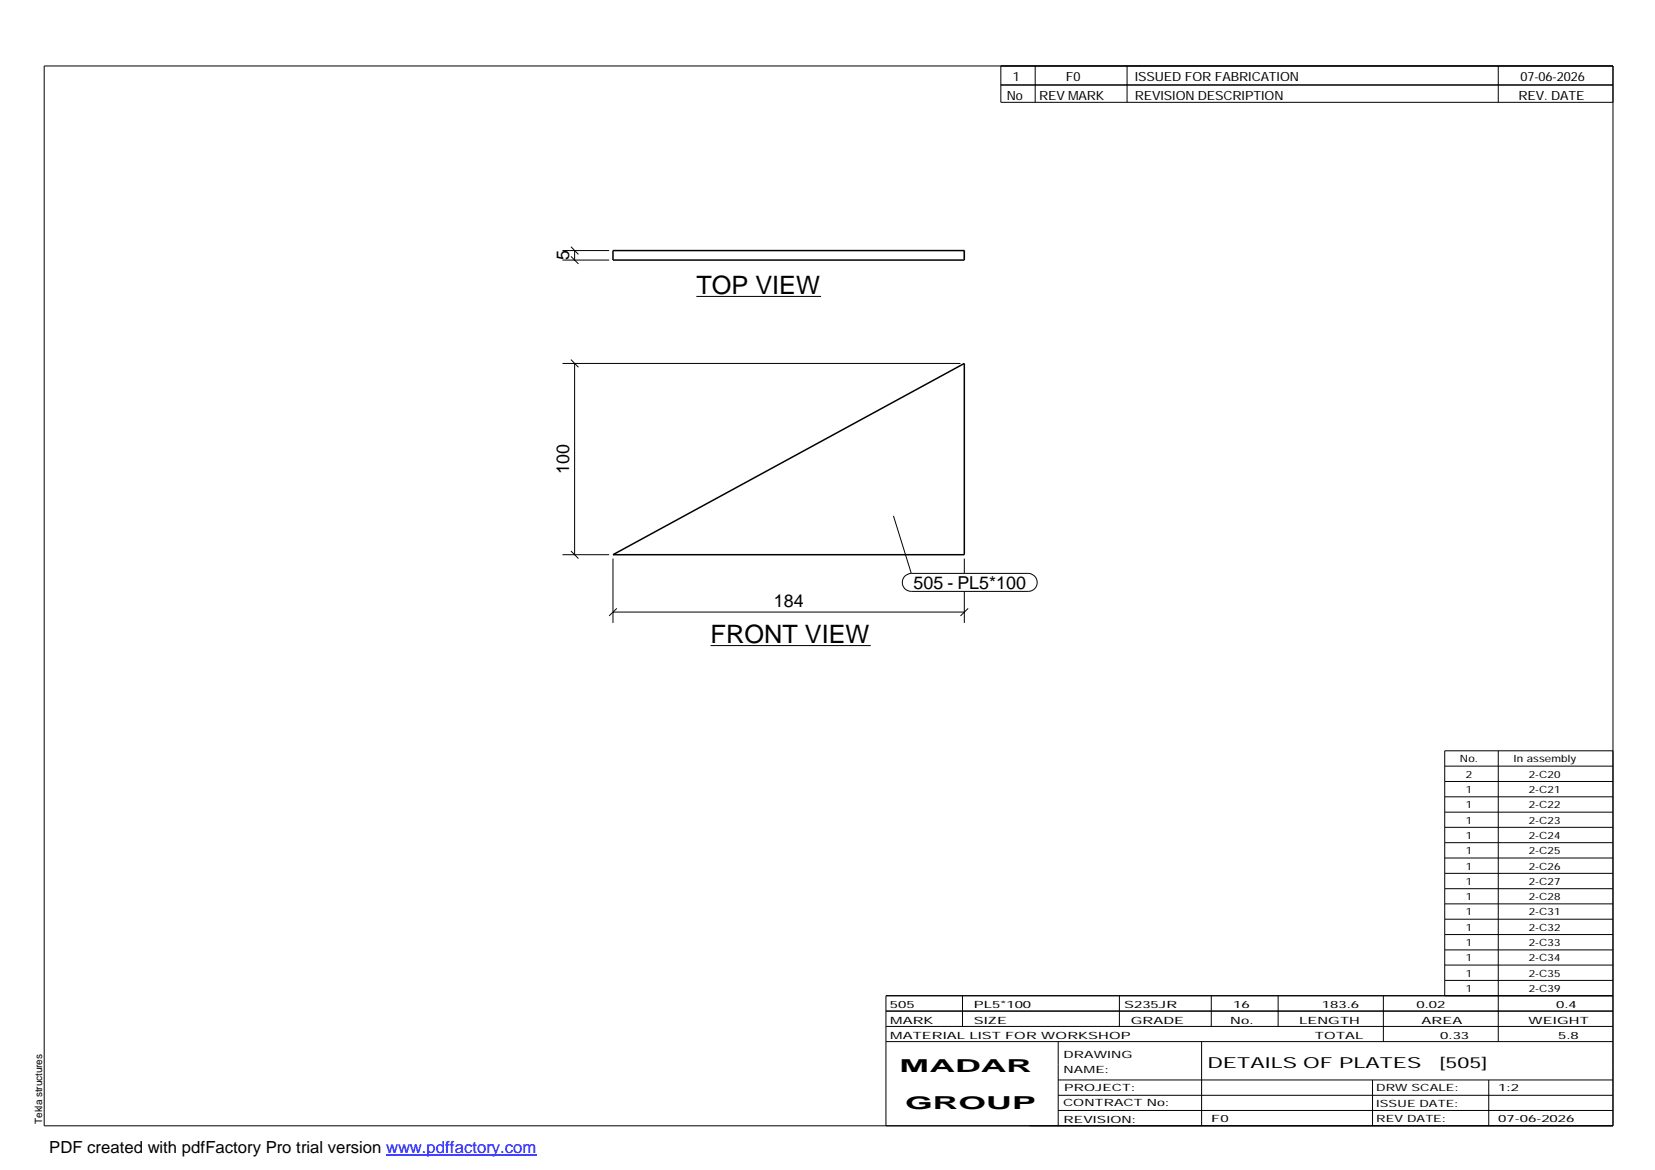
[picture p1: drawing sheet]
<svg xmlns="http://www.w3.org/2000/svg" width="420mm" height="297mm" viewBox="0 0 420 297" stroke-linecap="round" stroke-linejoin="round" font-family="sans-serif">
<path d="M155.6 63.6h89.2v2.4h-89.2zM155.6 140.8l89.2-48.5v48.5z" fill="none" stroke="#000" stroke-width=".38"/>
<path d="M244.8 63.6v2.4" fill="none" stroke="#000" stroke-width=".25" stroke-dasharray="2.1 2.1" stroke-linecap="butt"/>
<g fill="none" stroke="#000" stroke-width=".25">
<path d="M11.2 16.7h398.3v269.1h-398.3zM254.1 16.7v9.3h155.4M262.8 16.7v9.3M286.1 16.7v9.3M380.4 16.7v9.3M254.1 21.6h155.4M142.8 66h11.8M142.8 63.6h11.8M144.9 65.1l2 1.9M144.9 62.6l2 2M145.9 63.6v2.4M176.8 75.3h31.6"/>
<path d="M142.8 92.3h101M144.9 91.3l2 1.9M145.9 92.3v48.5M144.9 139.9l2 1.9M226.8 131l4.6 14.6M142.8 140.8h11.8M155.6 155.4h89.2M155.6 141.8v16.3M156.6 154.5l-2 1.9M229.7 146.2l.8-.4 .9-.2h29.6a2.29 2.29 0 0 1 2.3 2.3 2.29 2.29 0 0 1-2.3 2.2h-29.6a2.27 2.27 0 0 1-2.2-1.4 2.27 2.27 0 0 1 .5-2.5zM244.8 141.8v3.8M244.8 150.1v8"/>
<path d="M245.8 154.5l-2 1.9M180.4 163.9h40.7M366.8 194.5h42.7M366.8 198.4h42.7M380.4 190.6v73.8M409.5 190.6h-42.7v62.2M366.8 202.3h42.7M366.8 206.2h42.7M366.8 210h42.7M366.8 213.9h42.7M366.8 217.8h42.7M366.8 221.7h42.7"/>
<path d="M366.8 225.6h42.7M366.8 229.5h42.7M366.8 233.4h42.7M366.8 237.3h42.7M224.9 256.7h184.6M244.3 252.8v7.8M284.2 252.8v7.8M307.5 252.8v7.8M324.5 252.8v7.8M351.2 252.8v11.6M366.8 241.2h42.7M366.8 245h42.7"/>
<path d="M366.8 248.9h42.7M409.5 252.8h-184.6v33M224.9 264.4h184.6M224.9 260.6h184.6M268.6 264.4v21.4M268.6 274.2h140.9M268.6 278.1h140.9M305.1 264.4v21.4M348.4 274.2v11.6M378 274.2v11.6M268.6 281.9h140.9"/>
</g>
<path d="M98 293.3h38.2" fill="none" stroke="#00f" stroke-width=".3"/>
<g font-size="6.4">
<text x="176.8" y="74.5">TOP VIEW</text>
<text x="180.4" y="163.2">FRONT VIEW</text>
</g>
<g font-size="4.5">
<text x="144.5" y="66.1" transform="rotate(-90 144.5 66.1)">5</text>
<text x="144.5" y="120.3" transform="rotate(-90 144.5 120.3)">100</text>
<text x="231.9" y="149.6">505 - PL5*100</text>
<text x="196.4" y="154">184</text>
<text x="228.4" y="272.3">MADAR</text>
<text x="229.8" y="281.6">GROUP</text>
</g>
<text font-size="4.2" x="12.5" y="292.7">PDF created with pdfFactory Pro trial version www.pdffactory.com</text>
<g font-size="3.9">
<text x="306.5" y="271.3">DETAILS OF PLATES</text>
<text x="365.4" y="271.3">[50</text>
<text x="373" y="271.3">5]</text>
</g>
<g font-size="3.2">
<text x="257.1" y="20.5">1</text>
<text x="270.6" y="20.5">F0</text>
<text x="288.1" y="20.5">ISSUEDFORFABRICATION</text>
<text x="386" y="20.5">07-06-2026</text>
<text x="255.6" y="25.5">No</text>
<text x="263.8" y="25.5">REVMARK</text>
<text x="288.1" y="25.5">REVISIONDESCRIPTION</text>
<text x="385.5" y="25.5">REV. DATE</text>
</g>
<g font-size="2.5">
<text x="370.6" y="193.5">No.</text>
<text x="372.1" y="197.4">2</text>
<text x="384.3" y="193.5">Inassembly</text>
<text x="388.1" y="197.4">2-C20</text>
<text x="372.1" y="201.3">1</text>
<text x="388.1" y="201.3">2-C21</text>
<text x="372.1" y="205.2">1</text>
<text x="372.1" y="209.1">1</text>
<text x="388.1" y="205.2">2-C22</text>
<text x="388.1" y="209.1">2-C23</text>
<text x="372.1" y="213">1</text>
<text x="388.1" y="213">2-C24</text>
<text x="372.1" y="216.9">1</text>
<text x="372.1" y="220.8">1</text>
<text x="388.1" y="216.9">2-C25</text>
<text x="388.1" y="220.8">2-C26</text>
<text x="372.1" y="224.6">1</text>
<text x="388.1" y="224.6">2-C27</text>
<text x="372.1" y="228.5">1</text>
<text x="372.1" y="232.4">1</text>
<text x="388.1" y="228.5">2-C28</text>
<text x="388.1" y="232.4">2-C31</text>
<text x="372.1" y="236.3">1</text>
<text x="388.1" y="236.3">2-C32</text>
<text x="372.1" y="240.2">1</text>
<text x="372.1" y="244.1">1</text>
<text x="388.1" y="240.2">2-C33</text>
<text x="388.1" y="244.1">2-C34</text>
<text x="372.1" y="247.9">1</text>
<text x="372.1" y="251.8">1</text>
<text x="388.1" y="247.9">2-C35</text>
<text x="388.1" y="251.8">2-C39</text>
<text x="225.9" y="255.9">50</text>
<text x="230.1" y="255.9">5</text>
<text x="247.3" y="255.9">PL5*10</text>
<text x="259.7" y="255.9">0</text>
<text x="285.4" y="255.9">S235JR</text>
<text x="313.1" y="255.9">16</text>
<text x="335.6" y="255.9">183.6</text>
<text x="359.6" y="255.9">0</text>
<text x="361.7" y="255.9">.0</text>
<text x="364.9" y="255.9">2</text>
<text x="395.1" y="255.9">0</text>
<text x="397.2" y="255.9">.4</text>
<text x="226" y="263.7">M</text>
<text x="226" y="259.9">M</text>
<text x="229.2" y="263.7">ATERIAL LIST FOR W</text>
<text x="229.2" y="259.9">ARK</text>
<text x="247.2" y="259.9">SIZE</text>
<text x="268" y="263.7">ORKSHOP</text>
<text x="287.1" y="259.9">GRADE</text>
<text x="312.3" y="259.9">No.</text>
<text x="329.8" y="259.9">LENGTH</text>
<text x="333.8" y="263.7">TOTAL</text>
<text x="360.9" y="259.9">AREA</text>
<text x="365.6" y="263.7">0</text>
<text x="367.7" y="263.7">.33</text>
<text x="388.1" y="259.9">W</text>
<text x="391.7" y="259.9">EIGHT</text>
<text x="395.6" y="263.7">5.8</text>
<text x="270" y="268.5">DRAW</text>
<text x="281.1" y="268.5">ING</text>
<text x="270" y="272.5">NAM</text>
<text x="278.1" y="272.5">E:</text>
<text x="269.9" y="280.9">CONTRACT No:</text>
<text x="270.2" y="277">PROJECT:</text>
<text x="349.4" y="277.1">DRWSCALE:</text>
<text x="349.4" y="281">ISSUE DATE:</text>
<text x="380.4" y="277.1">1:2</text>
<text x="10.7" y="285.4" transform="rotate(-90 10.7 285.4)">Tekla structures</text>
<text x="270" y="285">REVISION:</text>
<text x="307.5" y="284.8">F0</text>
<text x="349.4" y="284.8">REVDATE:</text>
<text x="380.4" y="284.8">0</text>
<text x="382.5" y="284.8">7-0 -20</text>
<text x="387.9" y="284.8">6</text>
<text x="395.5" y="284.8">26</text>
</g>
</svg>
